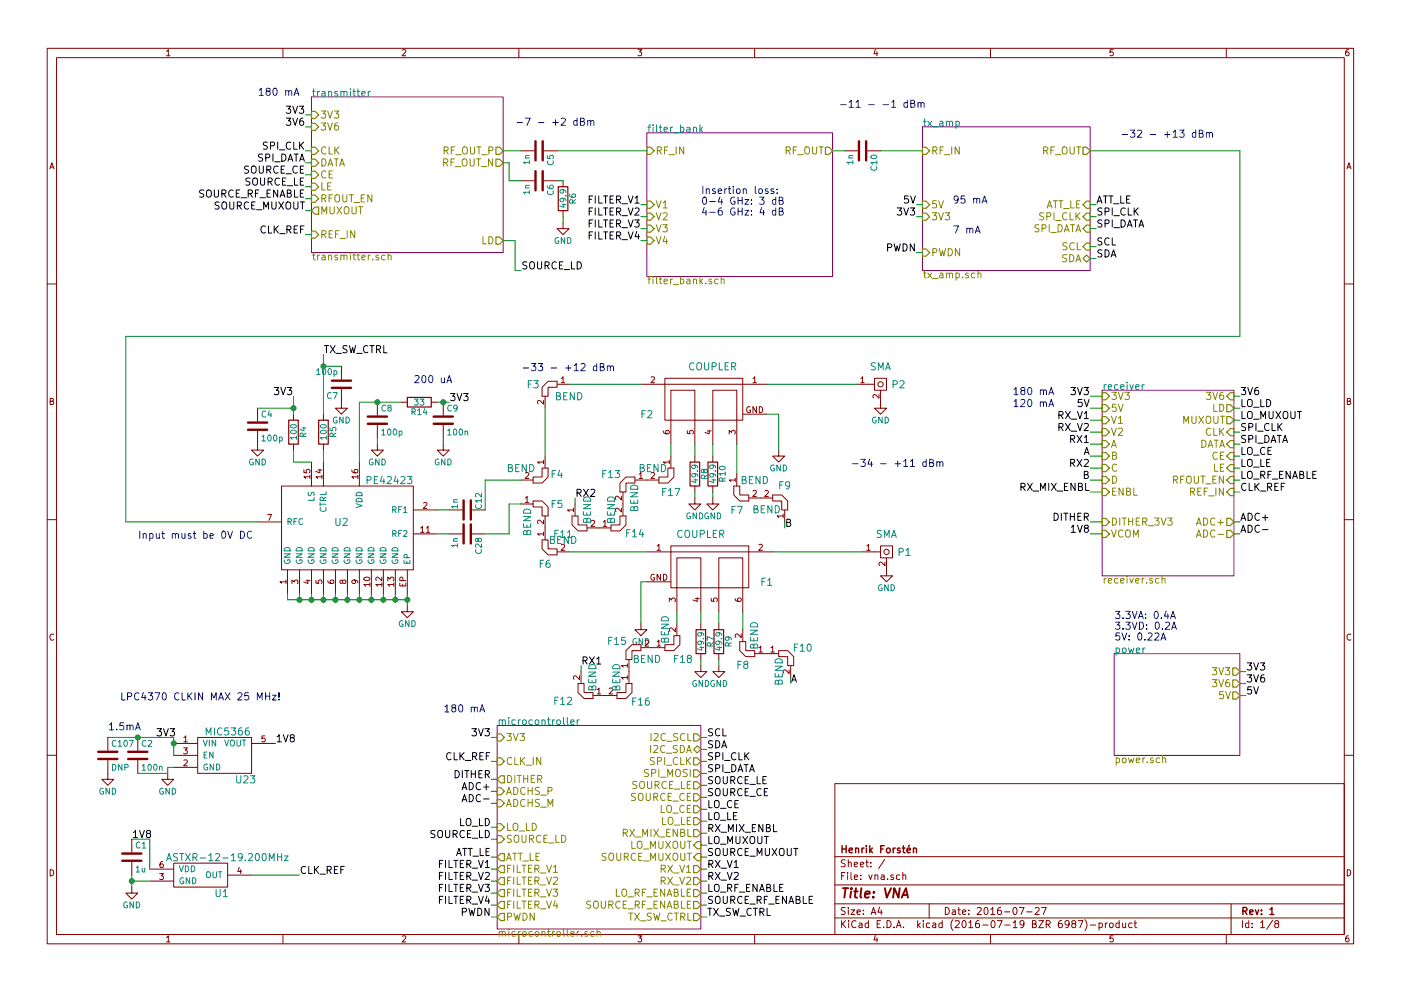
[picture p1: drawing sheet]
EESchema Schematic File Version 2
LIBS:power
LIBS:device
LIBS:transistors
LIBS:conn
LIBS:linear
LIBS:regul
LIBS:74xx
LIBS:cmos4000
LIBS:adc-dac
LIBS:memory
LIBS:xilinx
LIBS:microcontrollers
LIBS:dsp
LIBS:microchip
LIBS:analog_switches
LIBS:motorola
LIBS:texas
LIBS:intel
LIBS:audio
LIBS:interface
LIBS:digital-audio
LIBS:philips
LIBS:display
LIBS:cypress
LIBS:siliconi
LIBS:opto
LIBS:atmel
LIBS:contrib
LIBS:valves
LIBS:vna
LIBS:vna-cache
EELAYER 25 0
EELAYER END
$Descr A4 11693 8268
encoding utf-8
Sheet 1 8
Title "VNA"
Date "2016-07-27"
Rev "1"
Comp "Henrik Forstén"
Comment1 ""
Comment2 ""
Comment3 ""
Comment4 ""
$EndDescr
$Sheet
S 2600 800  1600 1300
U 562E7B12
F0 "transmitter" 60
F1 "transmitter.sch" 60
F2 "3V3" I L 2600 950 60 
F3 "CLK" I L 2600 1250 60 
F4 "DATA" I L 2600 1350 60 
F5 "CE" I L 2600 1450 60 
F6 "LE" I L 2600 1550 60 
F7 "RFOUT_EN" I L 2600 1650 60 
F8 "MUXOUT" O L 2600 1750 60 
F9 "LD" O R 4200 2000 60 
F10 "REF_IN" I L 2600 1950 60 
F11 "3V6" I L 2600 1050 60 
F12 "RF_OUT_P" O R 4200 1250 60 
F13 "RF_OUT_N" O R 4200 1350 60 
$EndSheet
$Sheet
S 9200 3250 1100 1550
U 562EEB8A
F0 "receiver" 60
F1 "receiver.sch" 60
F2 "3V3" I L 9200 3300 60 
F3 "V1" I L 9200 3500 60 
F4 "V2" I L 9200 3600 60 
F5 "A" I L 9200 3700 60 
F6 "B" I L 9200 3800 60 
F7 "C" I L 9200 3900 60 
F8 "D" I L 9200 4000 60 
F9 "5V" I L 9200 3400 60 
F10 "ENBL" I L 9200 4100 60 
F11 "LD" O R 10300 3400 60 
F12 "MUXOUT" O R 10300 3500 60 
F13 "3V6" I R 10300 3300 60 
F14 "REF_IN" I R 10300 4100 60 
F15 "CLK" I R 10300 3600 60 
F16 "DATA" I R 10300 3700 60 
F17 "CE" I R 10300 3800 60 
F18 "LE" I R 10300 3900 60 
F19 "RFOUT_EN" I R 10300 4000 60 
F20 "ADC+" O R 10300 4350 60 
F21 "ADC-" O R 10300 4450 60 
F22 "DITHER_3V3" I L 9200 4350 60 
F23 "VCOM" I L 9200 4450 60 
$EndSheet
$Comp
L GND #PWR191
U 1 1
P 3400 5050
F 0 "#PWR191" H 3400 4800 50  0001 C CNN
F 1 "GND" H 3400 4900 50  0000 C CNN
F 2 "" H 3400 5050 60  0000 C CNN
F 3 "" H 3400 5050 60  0000 C CNN
	1    3400 5050
	1    0    0    -1  
$EndComp
$Comp
L C C8
U 1 1
P 3150 3500
F 0 "C8" H 3175 3600 50  0000 L CNN
F 1 "100p" H 3175 3400 50  0000 L CNN
F 2 "VNA:C_0402b" H 3188 3350 30  0001 C CNN
F 3 "" H 3150 3500 60  0000 C CNN
	1    3150 3500
	1    0    0    -1  
$EndComp
$Comp
L GND #PWR190
U 1 1
P 3150 3700
F 0 "#PWR190" H 3150 3450 50  0001 C CNN
F 1 "GND" H 3150 3550 50  0000 C CNN
F 2 "" H 3150 3700 60  0000 C CNN
F 3 "" H 3150 3700 60  0000 C CNN
	1    3150 3700
	1    0    0    -1  
$EndComp
Text Label 9100 3300 2    60   ~ 0
3V3
Text Label 9100 3400 2    60   ~ 0
5V
Text Label 9100 3500 2    60   ~ 0
RX_V1
Text Label 9100 3600 2    60   ~ 0
RX_V2
Text Label 9100 4100 2    60   ~ 0
RX_MIX_ENBL
Text Label 2700 2950 0    60   ~ 0
TX_SW_CTRL
$Comp
L R R4
U 1 1
P 2450 3600
F 0 "R4" V 2530 3600 50  0000 C CNN
F 1 "100" V 2450 3600 50  0000 C CNN
F 2 "VNA:R_0402b" V 2380 3600 30  0001 C CNN
F 3 "" H 2450 3600 30  0000 C CNN
	1    2450 3600
	1    0    0    -1  
$EndComp
Text Label 3750 3350 0    60   ~ 0
3V3
Text Label 2450 3300 2    60   ~ 0
3V3
$Comp
L C C4
U 1 1
P 2150 3550
F 0 "C4" H 2175 3650 50  0000 L CNN
F 1 "100p" H 2175 3450 50  0000 L CNN
F 2 "VNA:C_0402b" H 2188 3400 30  0001 C CNN
F 3 "" H 2150 3550 60  0000 C CNN
	1    2150 3550
	1    0    0    -1  
$EndComp
$Comp
L GND #PWR188
U 1 1
P 2150 3700
F 0 "#PWR188" H 2150 3450 50  0001 C CNN
F 1 "GND" H 2150 3550 50  0000 C CNN
F 2 "" H 2150 3700 60  0000 C CNN
F 3 "" H 2150 3700 60  0000 C CNN
	1    2150 3700
	1    0    0    -1  
$EndComp
$Comp
L R R5
U 1 1
P 2700 3600
F 0 "R5" V 2780 3600 50  0000 C CNN
F 1 "100" V 2700 3600 50  0000 C CNN
F 2 "VNA:R_0402b" V 2630 3600 30  0001 C CNN
F 3 "" H 2700 3600 30  0000 C CNN
	1    2700 3600
	1    0    0    -1  
$EndComp
$Comp
L C C7
U 1 1
P 2850 3200
F 0 "C7" H 2875 3300 50  0000 L CNN
F 1 "100p" H 2875 3100 50  0000 L CNN
F 2 "VNA:C_0402b" H 2888 3050 30  0001 C CNN
F 3 "" H 2850 3200 60  0000 C CNN
	1    2850 3200
	-1   0    0    1   
$EndComp
$Comp
L GND #PWR189
U 1 1
P 2850 3350
F 0 "#PWR189" H 2850 3100 50  0001 C CNN
F 1 "GND" H 2850 3200 50  0000 C CNN
F 2 "" H 2850 3350 60  0000 C CNN
F 3 "" H 2850 3350 60  0000 C CNN
	1    2850 3350
	1    0    0    -1  
$EndComp
$Comp
L C C5
U 1 1
P 4500 1250
F 0 "C5" H 4525 1350 50  0000 L CNN
F 1 "1n" H 4525 1150 50  0000 L CNN
F 2 "VNA:C_0402b" H 4538 1100 30  0001 C CNN
F 3 "" H 4500 1250 60  0000 C CNN
	1    4500 1250
	0    1    1    0   
$EndComp
$Comp
L C C6
U 1 1
P 4500 1500
F 0 "C6" H 4525 1600 50  0000 L CNN
F 1 "1n" H 4525 1400 50  0000 L CNN
F 2 "VNA:C_0402b" H 4538 1350 30  0001 C CNN
F 3 "" H 4500 1500 60  0000 C CNN
	1    4500 1500
	0    1    1    0   
$EndComp
$Comp
L R R6
U 1 1
P 4700 1650
F 0 "R6" V 4780 1650 50  0000 C CNN
F 1 "49.9" V 4700 1650 50  0000 C CNN
F 2 "VNA:R_0402b" V 4630 1650 30  0001 C CNN
F 3 "" H 4700 1650 30  0000 C CNN
	1    4700 1650
	1    0    0    -1  
$EndComp
$Comp
L GND #PWR193
U 1 1
P 4700 1850
F 0 "#PWR193" H 4700 1600 50  0001 C CNN
F 1 "GND" H 4700 1700 50  0000 C CNN
F 2 "" H 4700 1850 60  0000 C CNN
F 3 "" H 4700 1850 60  0000 C CNN
	1    4700 1850
	1    0    0    -1  
$EndComp
Text Label 5900 6350 0    60   ~ 0
SPI_CLK
Text Label 5900 6450 0    60   ~ 0
SPI_DATA
Text Label 5900 6550 0    60   ~ 0
SOURCE_LE
Text Label 5900 6650 0    60   ~ 0
SOURCE_CE
Text Label 5900 6750 0    60   ~ 0
LO_CE
Text Label 5900 6850 0    60   ~ 0
LO_LE
Text Label 4100 6900 2    60   ~ 0
LO_LD
Text Label 4100 7000 2    60   ~ 0
SOURCE_LD
Text Label 4100 6150 2    60   ~ 0
3V3
Text Label 2550 950  2    60   ~ 0
3V3
Text Label 5900 6950 0    60   ~ 0
RX_MIX_ENBL
Text Label 2550 1250 2    60   ~ 0
SPI_CLK
Text Label 2550 1350 2    60   ~ 0
SPI_DATA
Text Label 2550 1550 2    60   ~ 0
SOURCE_LE
Text Label 2550 1450 2    60   ~ 0
SOURCE_CE
Text Label 5900 7050 0    60   ~ 0
LO_MUXOUT
Text Label 5900 7150 0    60   ~ 0
SOURCE_MUXOUT
Text Label 5900 7250 0    60   ~ 0
RX_V1
Text Label 5900 7350 0    60   ~ 0
RX_V2
$Sheet
S 4150 6050 1700 1700
U 5640EE90
F0 "microcontroller" 60
F1 "microcontroller.sch" 60
F2 "ADCHS_P" I L 4150 6600 60 
F3 "ADCHS_M" I L 4150 6700 60 
F4 "CLK_IN" I L 4150 6350 60 
F5 "LO_LD" I L 4150 6900 60 
F6 "SOURCE_LD" I L 4150 7000 60 
F7 "SPI_CLK" O R 5850 6350 60 
F8 "SPI_MOSI" O R 5850 6450 60 
F9 "SOURCE_LE" O R 5850 6550 60 
F10 "SOURCE_CE" O R 5850 6650 60 
F11 "LO_CE" O R 5850 6750 60 
F12 "LO_LE" O R 5850 6850 60 
F13 "3V3" I L 4150 6150 60 
F14 "RX_MIX_ENBL" O R 5850 6950 60 
F15 "LO_MUXOUT" I R 5850 7050 60 
F16 "SOURCE_MUXOUT" I R 5850 7150 60 
F17 "RX_V1" O R 5850 7250 60 
F18 "RX_V2" O R 5850 7350 60 
F19 "LO_RF_ENABLE" O R 5850 7450 60 
F20 "SOURCE_RF_ENABLE" O R 5850 7550 60 
F21 "TX_SW_CTRL" O R 5850 7650 60 
F22 "ATT_LE" O L 4150 7150 60 
F23 "FILTER_V1" O L 4150 7250 60 
F24 "FILTER_V2" O L 4150 7350 60 
F25 "FILTER_V3" O L 4150 7450 60 
F26 "FILTER_V4" O L 4150 7550 60 
F27 "DITHER" O L 4150 6500 60 
F28 "I2C_SCL" O R 5850 6150 60 
F29 "I2C_SDA" B R 5850 6250 60 
F30 "PWDN" O L 4150 7650 60 
$EndSheet
Text Label 5900 7450 0    60   ~ 0
LO_RF_ENABLE
Text Label 5900 7550 0    60   ~ 0
SOURCE_RF_ENABLE
Text Label 2550 1650 2    60   ~ 0
SOURCE_RF_ENABLE
Text Label 2550 1750 2    60   ~ 0
SOURCE_MUXOUT
Text Label 10350 3400 0    60   ~ 0
LO_LD
Text Label 10350 3500 0    60   ~ 0
LO_MUXOUT
Text Label 10350 3600 0    60   ~ 0
SPI_CLK
Text Label 10350 3700 0    60   ~ 0
SPI_DATA
Text Label 10350 3800 0    60   ~ 0
LO_CE
Text Label 10350 3900 0    60   ~ 0
LO_LE
Text Label 10350 4000 0    60   ~ 0
LO_RF_ENABLE
$Comp
L GND #PWR186
U 1 1
P 1100 7400
F 0 "#PWR186" H 1100 7150 50  0001 C CNN
F 1 "GND" H 1100 7250 50  0000 C CNN
F 2 "" H 1100 7400 60  0000 C CNN
F 3 "" H 1100 7400 60  0000 C CNN
	1    1100 7400
	1    0    0    -1  
$EndComp
$Comp
L C C1
U 1 1
P 1100 7150
F 0 "C1" H 1125 7250 50  0000 L CNN
F 1 "1u" H 1125 7050 50  0000 L CNN
F 2 "VNA:C_0402b" H 1138 7000 30  0001 C CNN
F 3 "" H 1100 7150 60  0000 C CNN
	1    1100 7150
	1    0    0    -1  
$EndComp
Text Label 1100 7000 0    60   ~ 0
1V8
Text Label 2500 7300 0    60   ~ 0
CLK_REF
Text Label 2550 1950 2    60   ~ 0
CLK_REF
Text Label 10350 4100 0    60   ~ 0
CLK_REF
Text Label 4100 6350 2    60   ~ 0
CLK_REF
Text Notes 900  6100 0    60   ~ 0
1.5mA
Text Label 5900 7650 0    60   ~ 0
TX_SW_CTRL
$Sheet
S 5400 1100 1550 1200
U 56468750
F0 "filter_bank" 60
F1 "filter_bank.sch" 60
F2 "RF_IN" I L 5400 1250 60 
F3 "RF_OUT" O R 6950 1250 60 
F4 "V1" I L 5400 1700 60 
F5 "V2" I L 5400 1800 60 
F6 "V3" I L 5400 1900 60 
F7 "V4" I L 5400 2000 60 
$EndSheet
Text Label 4350 2250 0    60   ~ 0
SOURCE_LD
Text Label 5350 1700 2    60   ~ 0
FILTER_V1
Text Label 5350 1800 2    60   ~ 0
FILTER_V2
Text Label 5350 1900 2    60   ~ 0
FILTER_V3
Text Label 5350 2000 2    60   ~ 0
FILTER_V4
$Comp
L C C10
U 1 1
P 7200 1250
F 0 "C10" H 7225 1350 50  0000 L CNN
F 1 "1n" H 7225 1150 50  0000 L CNN
F 2 "VNA:C_0402b" H 7238 1100 30  0001 C CNN
F 3 "" H 7200 1250 60  0000 C CNN
	1    7200 1250
	0    1    1    0   
$EndComp
Text Label 4100 7150 2    60   ~ 0
ATT_LE
$Comp
L COUPLER F1
U 1 1
P 5950 4700
F 0 "F1" H 6400 4550 60  0000 C CNN
F 1 "COUPLER" H 5850 4950 60  0000 C CNN
F 2 "VNA:coupler4" H 5950 4800 60  0001 C CNN
F 3 "" H 5950 4800 60  0000 C CNN
	1    5950 4700
	1    0    0    -1  
$EndComp
$Comp
L R R7
U 1 1
P 5850 5350
F 0 "R7" V 5930 5350 50  0000 C CNN
F 1 "49.9" V 5850 5350 50  0000 C CNN
F 2 "VNA:R_0402b" V 5780 5350 30  0001 C CNN
F 3 "" H 5850 5350 30  0000 C CNN
	1    5850 5350
	1    0    0    -1  
$EndComp
$Comp
L R R9
U 1 1
P 6000 5350
F 0 "R9" V 6080 5350 50  0000 C CNN
F 1 "49.9" V 6000 5350 50  0000 C CNN
F 2 "VNA:R_0402b" V 5930 5350 30  0001 C CNN
F 3 "" H 6000 5350 30  0000 C CNN
	1    6000 5350
	1    0    0    -1  
$EndComp
$Comp
L GND #PWR196
U 1 1
P 5850 5550
F 0 "#PWR196" H 5850 5300 50  0001 C CNN
F 1 "GND" H 5850 5400 50  0000 C CNN
F 2 "" H 5850 5550 60  0000 C CNN
F 3 "" H 5850 5550 60  0000 C CNN
	1    5850 5550
	1    0    0    -1  
$EndComp
$Comp
L GND #PWR198
U 1 1
P 6000 5550
F 0 "#PWR198" H 6000 5300 50  0001 C CNN
F 1 "GND" H 6000 5400 50  0000 C CNN
F 2 "" H 6000 5550 60  0000 C CNN
F 3 "" H 6000 5550 60  0000 C CNN
	1    6000 5550
	1    0    0    -1  
$EndComp
$Comp
L SMA P1
U 1 1
P 7400 4600
F 0 "P1" H 7550 4600 60  0000 C CNN
F 1 "SMA" H 7400 4750 60  0000 C CNN
F 2 "VNA:CONSMA003.062" H 7400 4600 60  0001 C CNN
F 3 "" H 7400 4600 60  0000 C CNN
	1    7400 4600
	1    0    0    -1  
$EndComp
$Comp
L GND #PWR201
U 1 1
P 7400 4750
F 0 "#PWR201" H 7400 4500 50  0001 C CNN
F 1 "GND" H 7400 4600 50  0000 C CNN
F 2 "" H 7400 4750 60  0000 C CNN
F 3 "" H 7400 4750 60  0000 C CNN
	1    7400 4750
	1    0    0    -1  
$EndComp
Text Label 9100 3700 2    60   ~ 0
RX1
Text Label 9100 3800 2    60   ~ 0
A
Text Label 9100 3900 2    60   ~ 0
RX2
Text Label 9100 4000 2    60   ~ 0
B
$Comp
L PE42423 U2
U 1 1
P 2850 4350
F 0 "U2" H 2850 4350 60  0000 C CNN
F 1 "PE42423" H 3250 4700 60  0000 C CNN
F 2 "VNA:VQFN-16" H 2850 4400 60  0001 C CNN
F 3 "" H 2850 4400 60  0000 C CNN
	1    2850 4350
	1    0    0    -1  
$EndComp
$Comp
L COUPLER F2
U 1 1
P 5850 3300
F 0 "F2" H 6300 3150 60  0000 C CNN
F 1 "COUPLER" H 5750 3550 60  0000 C CNN
F 2 "VNA:coupler4" H 5850 3400 60  0001 C CNN
F 3 "" H 5850 3400 60  0000 C CNN
	1    5850 3300
	-1   0    0    -1  
$EndComp
$Comp
L R R8
U 1 1
P 5800 3950
F 0 "R8" V 5880 3950 50  0000 C CNN
F 1 "49.9" V 5800 3950 50  0000 C CNN
F 2 "VNA:R_0402b" V 5730 3950 30  0001 C CNN
F 3 "" H 5800 3950 30  0000 C CNN
	1    5800 3950
	1    0    0    -1  
$EndComp
$Comp
L R R10
U 1 1
P 5950 3950
F 0 "R10" V 6030 3950 50  0000 C CNN
F 1 "49.9" V 5950 3950 50  0000 C CNN
F 2 "VNA:R_0402b" V 5880 3950 30  0001 C CNN
F 3 "" H 5950 3950 30  0000 C CNN
	1    5950 3950
	1    0    0    -1  
$EndComp
$Comp
L GND #PWR195
U 1 1
P 5800 4150
F 0 "#PWR195" H 5800 3900 50  0001 C CNN
F 1 "GND" H 5800 4000 50  0000 C CNN
F 2 "" H 5800 4150 60  0000 C CNN
F 3 "" H 5800 4150 60  0000 C CNN
	1    5800 4150
	1    0    0    -1  
$EndComp
$Comp
L GND #PWR197
U 1 1
P 5950 4150
F 0 "#PWR197" H 5950 3900 50  0001 C CNN
F 1 "GND" H 5950 4000 50  0000 C CNN
F 2 "" H 5950 4150 60  0000 C CNN
F 3 "" H 5950 4150 60  0000 C CNN
	1    5950 4150
	1    0    0    -1  
$EndComp
$Comp
L SMA P2
U 1 1
P 7350 3200
F 0 "P2" H 7500 3200 60  0000 C CNN
F 1 "SMA" H 7350 3350 60  0000 C CNN
F 2 "VNA:CONSMA003.062" H 7350 3200 60  0001 C CNN
F 3 "" H 7350 3200 60  0000 C CNN
	1    7350 3200
	1    0    0    -1  
$EndComp
$Comp
L GND #PWR200
U 1 1
P 7350 3350
F 0 "#PWR200" H 7350 3100 50  0001 C CNN
F 1 "GND" H 7350 3200 50  0000 C CNN
F 2 "" H 7350 3350 60  0000 C CNN
F 3 "" H 7350 3350 60  0000 C CNN
	1    7350 3350
	1    0    0    -1  
$EndComp
Text Label 4850 5550 0    60   ~ 0
RX1
Text Label 6600 5700 0    60   ~ 0
A
Text Label 4800 4150 0    60   ~ 0
RX2
Text Label 6550 4400 0    60   ~ 0
B
Text Label 4100 7250 2    60   ~ 0
FILTER_V1
Text Label 4100 7350 2    60   ~ 0
FILTER_V2
Text Label 4100 7450 2    60   ~ 0
FILTER_V3
Text Label 4100 7550 2    60   ~ 0
FILTER_V4
$Sheet
S 9300 5450 1050 850 
U 564D0768
F0 "power" 60
F1 "power.sch" 60
F2 "5V" O R 10350 5800 60 
F3 "3V6" O R 10350 5700 60 
F4 "3V3" O R 10350 5600 60 
$EndSheet
$Comp
L GND #PWR194
U 1 1
P 5350 5200
F 0 "#PWR194" H 5350 4950 50  0001 C CNN
F 1 "GND" H 5350 5050 50  0000 C CNN
F 2 "" H 5350 5200 60  0000 C CNN
F 3 "" H 5350 5200 60  0000 C CNN
	1    5350 5200
	1    0    0    -1  
$EndComp
$Comp
L GND #PWR199
U 1 1
P 6500 3750
F 0 "#PWR199" H 6500 3500 50  0001 C CNN
F 1 "GND" H 6500 3600 50  0000 C CNN
F 2 "" H 6500 3750 60  0000 C CNN
F 3 "" H 6500 3750 60  0000 C CNN
	1    6500 3750
	1    0    0    -1  
$EndComp
$Comp
L C C12
U 1 1
P 3900 4250
F 0 "C12" H 3750 4350 50  0000 L CNN
F 1 "1n" H 3800 4150 50  0000 L CNN
F 2 "VNA:C_0402b" H 3938 4100 30  0001 C CNN
F 3 "" H 3900 4250 60  0000 C CNN
	1    3900 4250
	0    1    1    0   
$EndComp
$Comp
L C C28
U 1 1
P 3900 4450
F 0 "C28" H 3925 4550 50  0000 L CNN
F 1 "1n" H 3925 4350 50  0000 L CNN
F 2 "VNA:C_0402b" H 3938 4300 30  0001 C CNN
F 3 "" H 3900 4450 60  0000 C CNN
	1    3900 4450
	0    1    1    0   
$EndComp
Text Notes 1150 4500 0    60   ~ 0
Input must be 0V DC
Text Notes 5850 1800 0    60   ~ 0
Insertion loss:\n0-4 GHz: 3 dB\n4-6 GHz: 4 dB
Text Notes 4300 1050 0    60   ~ 0
-7 - +2 dBm
Text Notes 7000 900  0    60   ~ 0
-11 - -1 dBm
Text Notes 9350 1150 0    60   ~ 0
-32 - +13 dBm
Text Notes 4350 3100 0    60   ~ 0
-33 - +12 dBm
Text Notes 7100 3900 0    60   ~ 0
-34 - +11 dBm
$Comp
L R R14
U 1 1
P 3500 3350
F 0 "R14" V 3580 3350 50  0000 C CNN
F 1 "33" V 3500 3350 50  0000 C CNN
F 2 "VNA:R_0402b" V 3430 3350 30  0001 C CNN
F 3 "" H 3500 3350 30  0000 C CNN
	1    3500 3350
	0    1    1    0   
$EndComp
$Comp
L GND #PWR192
U 1 1
P 3700 3700
F 0 "#PWR192" H 3700 3450 50  0001 C CNN
F 1 "GND" H 3700 3550 50  0000 C CNN
F 2 "" H 3700 3700 60  0000 C CNN
F 3 "" H 3700 3700 60  0000 C CNN
	1    3700 3700
	1    0    0    -1  
$EndComp
$Comp
L C C9
U 1 1
P 3700 3500
F 0 "C9" H 3725 3600 50  0000 L CNN
F 1 "100n" H 3725 3400 50  0000 L CNN
F 2 "VNA:C_0402b" H 3738 3350 30  0001 C CNN
F 3 "" H 3700 3500 60  0000 C CNN
	1    3700 3500
	1    0    0    -1  
$EndComp
Text Notes 3450 3200 0    60   ~ 0
200 uA
Text Notes 2150 800  0    60   ~ 0
180 mA
Text Notes 3700 5950 0    60   ~ 0
180 mA
Text Notes 8450 3400 0    60   ~ 0
120 mA
Text Notes 8450 3300 0    60   ~ 0
180 mA
Text Notes 9300 5350 0    60   ~ 0
3.3VA: 0.4A\n3.3VD: 0.2A\n5V: 0.22A
Text Label 10400 5600 0    60   ~ 0
3V3
Text Label 10400 5700 0    60   ~ 0
3V6
Text Label 10400 5800 0    60   ~ 0
5V
Text Label 2550 1050 2    60   ~ 0
3V6
Text Label 10350 4350 0    60   ~ 0
ADC+
Text Label 10350 4450 0    60   ~ 0
ADC-
Text Label 4100 6600 2    60   ~ 0
ADC+
Text Label 4100 6700 2    60   ~ 0
ADC-
Text Label 9100 4350 2    60   ~ 0
DITHER
Text Label 4100 6500 2    60   ~ 0
DITHER
Text Notes 1000 5850 0    60   ~ 0
LPC4370 CLKIN MAX 25 MHz!
$Comp
L ASTXR-12 U1
U 1 1
P 1650 7300
F 0 "U1" H 1850 7150 60  0000 C CNN
F 1 "ASTXR-12-19.200MHz" H 1900 7450 60  0000 C CNN
F 2 "VNA:ASTRX-12" H 1650 7300 60  0001 C CNN
F 3 "" H 1650 7300 60  0000 C CNN
	1    1650 7300
	1    0    0    -1  
$EndComp
$Comp
L MIC5366 U23
U 1 1
P 1900 6300
F 0 "U23" H 2050 6100 60  0000 C CNN
F 1 "MIC5366" H 1900 6500 60  0000 C CNN
F 2 "TO_SOT_Packages_SMD:SOT-353" H 1850 6150 60  0001 C CNN
F 3 "" H 1850 6150 60  0000 C CNN
	1    1900 6300
	1    0    0    -1  
$EndComp
$Comp
L GND #PWR187
U 1 1
P 1400 6450
F 0 "#PWR187" H 1400 6200 50  0001 C CNN
F 1 "GND" H 1400 6300 50  0000 C CNN
F 2 "" H 1400 6450 60  0000 C CNN
F 3 "" H 1400 6450 60  0000 C CNN
	1    1400 6450
	1    0    0    -1  
$EndComp
$Comp
L C C2
U 1 1
P 1150 6300
F 0 "C2" H 1175 6400 50  0000 L CNN
F 1 "100n" H 1175 6200 50  0000 L CNN
F 2 "VNA:C_0402b" H 1188 6150 30  0001 C CNN
F 3 "" H 1150 6300 60  0000 C CNN
	1    1150 6300
	1    0    0    -1  
$EndComp
Text Label 1300 6150 0    60   ~ 0
3V3
Text Label 2300 6200 0    60   ~ 0
1V8
Connection ~ 1450 6200
Wire Wire Line
	900  6150 1450 6150
Wire Wire Line
	1400 6450 1150 6450
Wire Wire Line
	1450 6150 1450 6300
Wire Wire Line
	1400 6400 1400 6450
Wire Wire Line
	1450 6400 1400 6400
Wire Wire Line
	4150 6500 4100 6500
Wire Wire Line
	9100 4350 9200 4350
Wire Wire Line
	4100 6700 4150 6700
Wire Wire Line
	4150 6600 4100 6600
Wire Wire Line
	10350 4450 10300 4450
Wire Wire Line
	10300 4350 10350 4350
Wire Wire Line
	2600 1050 2550 1050
Wire Wire Line
	10350 5800 10400 5800
Wire Wire Line
	10350 5700 10400 5700
Wire Wire Line
	10350 5600 10400 5600
Wire Wire Line
	3700 3650 3700 3700
Connection ~ 3700 3350
Wire Wire Line
	3650 3350 3750 3350
Wire Wire Line
	3750 4250 3650 4250
Wire Wire Line
	3750 4450 3650 4450
Wire Wire Line
	6500 3450 6400 3450
Wire Wire Line
	6500 3450 6500 3750
Wire Wire Line
	5350 4850 5350 5200
Wire Wire Line
	5400 4850 5350 4850
Connection ~ 2500 5000
Wire Wire Line
	2400 5000 2400 4950
Wire Wire Line
	4150 7550 4100 7550
Wire Wire Line
	4150 7450 4100 7450
Wire Wire Line
	4150 7350 4100 7350
Wire Wire Line
	4150 7250 4100 7250
Wire Wire Line
	6150 3700 6150 3950
Wire Wire Line
	5600 3700 5600 3800
Wire Wire Line
	5950 4150 5950 4100
Wire Wire Line
	5800 4100 5800 4150
Wire Wire Line
	5950 3700 5950 3800
Wire Wire Line
	5800 3700 5800 3800
Wire Wire Line
	6400 3200 7150 3200
Wire Wire Line
	9200 4000 9100 4000
Wire Wire Line
	9200 3900 9100 3900
Wire Wire Line
	9200 3800 9100 3800
Wire Wire Line
	9100 3700 9200 3700
Wire Wire Line
	6200 5100 6200 5250
Wire Wire Line
	5650 5100 5650 5200
Wire Wire Line
	6000 5550 6000 5500
Wire Wire Line
	5850 5500 5850 5550
Wire Wire Line
	6000 5100 6000 5200
Wire Wire Line
	5850 5100 5850 5200
Wire Wire Line
	6450 4600 7200 4600
Wire Wire Line
	4150 7150 4100 7150
Wire Wire Line
	1050 2800 1050 4350
Wire Wire Line
	10350 2800 1050 2800
Wire Wire Line
	10350 1250 10350 2800
Wire Wire Line
	9100 1250 10350 1250
Wire Wire Line
	1050 4350 2150 4350
Wire Wire Line
	7350 1250 7700 1250
Wire Wire Line
	6950 1250 7050 1250
Wire Wire Line
	5400 2000 5350 2000
Wire Wire Line
	5400 1900 5350 1900
Wire Wire Line
	5400 1800 5350 1800
Wire Wire Line
	5350 1700 5400 1700
Wire Wire Line
	4300 2000 4300 2250
Wire Wire Line
	4200 2000 4300 2000
Wire Wire Line
	4300 2250 4350 2250
Wire Wire Line
	5850 7650 5900 7650
Wire Wire Line
	4100 6350 4150 6350
Wire Wire Line
	2100 7300 2500 7300
Connection ~ 1100 7350
Wire Wire Line
	1100 7300 1100 7400
Wire Wire Line
	1250 7350 1100 7350
Wire Wire Line
	1250 7000 1100 7000
Wire Wire Line
	1250 7250 1250 7000
Wire Wire Line
	10300 4100 10350 4100
Wire Wire Line
	10300 4000 10350 4000
Wire Wire Line
	10300 3900 10350 3900
Wire Wire Line
	10300 3800 10350 3800
Wire Wire Line
	10350 3700 10300 3700
Wire Wire Line
	10300 3600 10350 3600
Wire Wire Line
	10350 3500 10300 3500
Wire Wire Line
	10300 3400 10350 3400
Wire Wire Line
	5850 7550 5900 7550
Wire Wire Line
	5850 7450 5900 7450
Wire Wire Line
	5850 7350 5900 7350
Wire Wire Line
	5850 7250 5900 7250
Wire Wire Line
	5850 7150 5900 7150
Wire Wire Line
	5850 7050 5900 7050
Wire Wire Line
	5850 6950 5900 6950
Wire Wire Line
	2550 950  2600 950 
Wire Wire Line
	4150 6150 4100 6150
Wire Wire Line
	2600 1950 2550 1950
Wire Wire Line
	2600 1750 2550 1750
Wire Wire Line
	2600 1550 2550 1550
Wire Wire Line
	2600 1650 2550 1650
Wire Wire Line
	2600 1450 2550 1450
Wire Wire Line
	2600 1350 2550 1350
Wire Wire Line
	2600 1250 2550 1250
Wire Wire Line
	4150 7000 4100 7000
Wire Wire Line
	4100 6900 4150 6900
Wire Wire Line
	5850 6850 5900 6850
Wire Wire Line
	5850 6750 5900 6750
Wire Wire Line
	5900 6650 5850 6650
Wire Wire Line
	5850 6550 5900 6550
Wire Wire Line
	5850 6450 5900 6450
Wire Wire Line
	5850 6350 5900 6350
Wire Wire Line
	4250 1500 4350 1500
Wire Wire Line
	4650 1250 5400 1250
Wire Wire Line
	4200 1250 4350 1250
Wire Wire Line
	4250 1350 4200 1350
Wire Wire Line
	4250 1350 4250 1500
Wire Wire Line
	4700 1500 4650 1500
Wire Wire Line
	4700 1800 4700 1850
Connection ~ 2700 3050
Wire Wire Line
	2700 3050 2850 3050
Wire Wire Line
	2700 2950 2700 3450
Connection ~ 2450 3400
Wire Wire Line
	2450 3400 2150 3400
Wire Wire Line
	2450 3300 2450 3450
Wire Wire Line
	2450 3850 2450 3750
Wire Wire Line
	2600 3850 2450 3850
Wire Wire Line
	2700 3850 2700 3750
Wire Wire Line
	9100 4100 9200 4100
Wire Wire Line
	9200 3600 9100 3600
Wire Wire Line
	9100 3500 9200 3500
Wire Wire Line
	9200 3400 9100 3400
Wire Wire Line
	9200 3300 9100 3300
Connection ~ 3150 3350
Wire Wire Line
	3000 3350 3350 3350
Wire Wire Line
	3150 3700 3150 3650
Wire Wire Line
	3000 3350 3000 3850
Connection ~ 3100 5000
Wire Wire Line
	3100 5000 3100 4950
Connection ~ 3000 5000
Wire Wire Line
	3000 5000 3000 4950
Connection ~ 2900 5000
Wire Wire Line
	2900 5000 2900 4950
Connection ~ 2800 5000
Wire Wire Line
	2800 5000 2800 4950
Connection ~ 2700 5000
Wire Wire Line
	2700 5000 2700 4950
Connection ~ 2600 5000
Wire Wire Line
	2600 5000 2600 4950
Connection ~ 3200 5000
Wire Wire Line
	2500 5000 2500 4950
Connection ~ 3300 5000
Wire Wire Line
	3200 5000 3200 4950
Connection ~ 3400 5000
Wire Wire Line
	3300 5000 3300 4950
Wire Wire Line
	2400 5000 3400 5000
Wire Wire Line
	3400 4950 3400 5050
Text Label 10350 3300 0    60   ~ 0
3V6
Wire Wire Line
	10350 3300 10300 3300
Text Label 9100 4450 2    60   ~ 0
1V8
Wire Wire Line
	9100 4450 9200 4450
$Comp
L C C107
U 1 1
P 900 6300
F 0 "C107" H 925 6400 50  0000 L CNN
F 1 "DNP" H 925 6200 50  0000 L CNN
F 2 "VNA:C_0805b" H 938 6150 30  0001 C CNN
F 3 "" H 900 6300 60  0000 C CNN
	1    900  6300
	1    0    0    -1  
$EndComp
$Comp
L GND #PWR185
U 1 1
P 900 6450
F 0 "#PWR185" H 900 6200 50  0001 C CNN
F 1 "GND" H 900 6300 50  0000 C CNN
F 2 "" H 900 6450 60  0000 C CNN
F 3 "" H 900 6450 60  0000 C CNN
	1    900  6450
	1    0    0    -1  
$EndComp
Connection ~ 1150 6150
$Comp
L BEND F4
U 1 1
P 4550 4000
F 0 "F4" H 4450 4050 60  0000 C CNN
F 1 "BEND" H 4750 4100 60  0000 C CNN
F 2 "VNA:uwmiter_0.34_0.17_45" H 4550 4000 60  0001 C CNN
F 3 "" H 4550 4000 60  0000 C CNN
	1    4550 4000
	-1   0    0    -1  
$EndComp
$Comp
L BEND F3
U 1 1
P 4550 3200
F 0 "F3" V 4550 3100 60  0000 C CNN
F 1 "BEND" V 4650 3400 60  0000 C CNN
F 2 "VNA:uwmiter_0.34_0.17_45" H 4550 3200 60  0001 C CNN
F 3 "" H 4550 3200 60  0000 C CNN
	1    4550 3200
	0    1    1    0   
$EndComp
Wire Wire Line
	5350 3200 4750 3200
Wire Wire Line
	4550 3400 4550 3800
$Comp
L BEND F5
U 1 1
P 4550 4200
F 0 "F5" V 4550 4100 60  0000 C CNN
F 1 "BEND" H 4700 4350 60  0000 C CNN
F 2 "VNA:uwmiter_0.34_0.17_45" H 4550 4200 60  0001 C CNN
F 3 "" H 4550 4200 60  0000 C CNN
	1    4550 4200
	0    -1   1    0   
$EndComp
$Comp
L BEND F6
U 1 1
P 4550 4600
F 0 "F6" H 4550 4500 60  0000 C CNN
F 1 "BEND" H 4700 4700 60  0000 C CNN
F 2 "VNA:uwmiter_0.34_0.17_45" H 4550 4600 60  0001 C CNN
F 3 "" H 4550 4600 60  0000 C CNN
	1    4550 4600
	1    0    0    -1  
$EndComp
Wire Wire Line
	5400 4600 4750 4600
$Comp
L BEND F7
U 1 1
P 6150 4150
F 0 "F7" H 6150 4050 60  0000 C CNN
F 1 "BEND" H 6300 4300 60  0000 C CNN
F 2 "VNA:uwmiter_0.34_0.17_45" H 6150 4150 60  0001 C CNN
F 3 "" H 6150 4150 60  0000 C CNN
	1    6150 4150
	1    0    0    -1  
$EndComp
$Comp
L BEND F9
U 1 1
P 6550 4150
F 0 "F9" H 6550 4050 60  0000 C CNN
F 1 "BEND" H 6700 4250 60  0000 C CNN
F 2 "VNA:uwmiter_0.34_0.17_45" H 6550 4150 60  0001 C CNN
F 3 "" H 6550 4150 60  0000 C CNN
	1    6550 4150
	-1   0    0    1   
$EndComp
Wire Wire Line
	6550 4350 6550 4400
$Comp
L BEND F8
U 1 1
P 6200 5450
F 0 "F8" V 6100 5450 60  0000 C CNN
F 1 "BEND" H 6350 5550 60  0000 C CNN
F 2 "VNA:uwmiter_0.34_0.17_45" H 6200 5450 60  0001 C CNN
F 3 "" H 6200 5450 60  0000 C CNN
	1    6200 5450
	0    1    -1   0   
$EndComp
$Comp
L BEND F10
U 1 1
P 6600 5450
F 0 "F10" V 6550 5350 60  0000 C CNN
F 1 "BEND" H 6750 5550 60  0000 C CNN
F 2 "VNA:uwmiter_0.34_0.17_45" H 6600 5450 60  0001 C CNN
F 3 "" H 6600 5450 60  0000 C CNN
	1    6600 5450
	0    -1   1    0   
$EndComp
Wire Wire Line
	6600 5650 6600 5700
$Comp
L BEND F17
U 1 1
P 5600 4000
F 0 "F17" H 5600 3900 60  0000 C CNN
F 1 "BEND" H 5750 4100 60  0000 C CNN
F 2 "VNA:uwmiter_0.34_0.17_45" H 5600 4000 60  0001 C CNN
F 3 "" H 5600 4000 60  0000 C CNN
	1    5600 4000
	-1   0    0    -1  
$EndComp
$Comp
L BEND F13
U 1 1
P 5200 4000
F 0 "F13" V 5150 3900 60  0000 C CNN
F 1 "BEND" H 5350 4100 60  0000 C CNN
F 2 "VNA:uwmiter_0.34_0.17_45" H 5200 4000 60  0001 C CNN
F 3 "" H 5200 4000 60  0000 C CNN
	1    5200 4000
	0    1    1    0   
$EndComp
$Comp
L BEND F14
U 1 1
P 5200 4400
F 0 "F14" V 5150 4300 60  0000 C CNN
F 1 "BEND" H 5350 4500 60  0000 C CNN
F 2 "VNA:uwmiter_0.34_0.17_45" H 5200 4400 60  0001 C CNN
F 3 "" H 5200 4400 60  0000 C CNN
	1    5200 4400
	0    -1   -1   0   
$EndComp
$Comp
L BEND F11
U 1 1
P 4800 4400
F 0 "F11" H 4700 4350 60  0000 C CNN
F 1 "BEND" V 4900 4550 60  0000 C CNN
F 2 "VNA:uwmiter_0.34_0.17_45" H 4800 4400 60  0001 C CNN
F 3 "" H 4800 4400 60  0000 C CNN
	1    4800 4400
	1    0    0    -1  
$EndComp
Wire Wire Line
	4800 4150 4800 4200
$Comp
L BEND F18
U 1 1
P 5650 5400
F 0 "F18" V 5550 5350 60  0000 C CNN
F 1 "BEND" H 5800 5500 60  0000 C CNN
F 2 "VNA:uwmiter_0.34_0.17_45" H 5650 5400 60  0001 C CNN
F 3 "" H 5650 5400 60  0000 C CNN
	1    5650 5400
	0    -1   -1   0   
$EndComp
$Comp
L BEND F15
U 1 1
P 5250 5400
F 0 "F15" H 5150 5350 60  0000 C CNN
F 1 "BEND" H 5400 5500 60  0000 C CNN
F 2 "VNA:uwmiter_0.34_0.17_45" H 5250 5400 60  0001 C CNN
F 3 "" H 5250 5400 60  0000 C CNN
	1    5250 5400
	1    0    0    1   
$EndComp
$Comp
L BEND F16
U 1 1
P 5250 5800
F 0 "F16" H 5150 5750 60  0000 C CNN
F 1 "BEND" V 5350 5950 60  0000 C CNN
F 2 "VNA:uwmiter_0.34_0.17_45" H 5250 5800 60  0001 C CNN
F 3 "" H 5250 5800 60  0000 C CNN
	1    5250 5800
	-1   0    0    -1  
$EndComp
$Comp
L BEND F12
U 1 1
P 4850 5800
F 0 "F12" V 4800 5650 60  0000 C CNN
F 1 "BEND" H 5000 5900 60  0000 C CNN
F 2 "VNA:uwmiter_0.34_0.17_45" H 4850 5800 60  0001 C CNN
F 3 "" H 4850 5800 60  0000 C CNN
	1    4850 5800
	0    1    -1   0   
$EndComp
Wire Wire Line
	4850 5550 4850 5600
Wire Wire Line
	4350 4200 4250 4200
Wire Wire Line
	4250 4200 4250 4450
Wire Wire Line
	4250 4450 4050 4450
Wire Wire Line
	4050 4250 4050 4000
Wire Wire Line
	4050 4000 4350 4000
$Sheet
S 7700 1050 1400 1200
U 56A2B5A1
F0 "tx_amp" 60
F1 "tx_amp.sch" 60
F2 "5V" I L 7700 1700 60 
F3 "ATT_LE" I R 9100 1700 60 
F4 "SPI_CLK" I R 9100 1800 60 
F5 "SPI_DATA" I R 9100 1900 60 
F6 "3V3" I L 7700 1800 60 
F7 "RF_IN" I L 7700 1250 60 
F8 "RF_OUT" O R 9100 1250 60 
F9 "SCL" I R 9100 2050 60 
F10 "SDA" B R 9100 2150 60 
F11 "PWDN" I L 7700 2100 60 
$EndSheet
Text Notes 7950 1700 0    60   ~ 0
95 mA
Text Notes 7950 1950 0    60   ~ 0
7 mA
Wire Wire Line
	7700 1700 7650 1700
Wire Wire Line
	7700 1800 7650 1800
Text Label 7650 1700 2    60   ~ 0
5V
Text Label 7650 1800 2    60   ~ 0
3V3
Wire Wire Line
	7700 2100 7650 2100
Text Label 7650 2100 2    60   ~ 0
PWDN
Wire Wire Line
	9100 1700 9150 1700
Wire Wire Line
	9100 1800 9150 1800
Wire Wire Line
	9100 1900 9150 1900
Wire Wire Line
	9100 2050 9150 2050
Wire Wire Line
	9100 2150 9150 2150
Text Label 9150 1700 0    60   ~ 0
ATT_LE
Text Label 9150 1800 0    60   ~ 0
SPI_CLK
Text Label 9150 1900 0    60   ~ 0
SPI_DATA
Text Label 9150 2050 0    60   ~ 0
SCL
Text Label 9150 2150 0    60   ~ 0
SDA
Wire Wire Line
	5850 6150 5900 6150
Wire Wire Line
	5850 6250 5900 6250
Text Label 5900 6150 0    60   ~ 0
SCL
Text Label 5900 6250 0    60   ~ 0
SDA
Wire Wire Line
	4150 7650 4100 7650
Text Label 4100 7650 2    60   ~ 0
PWDN
$EndSCHEMATC
